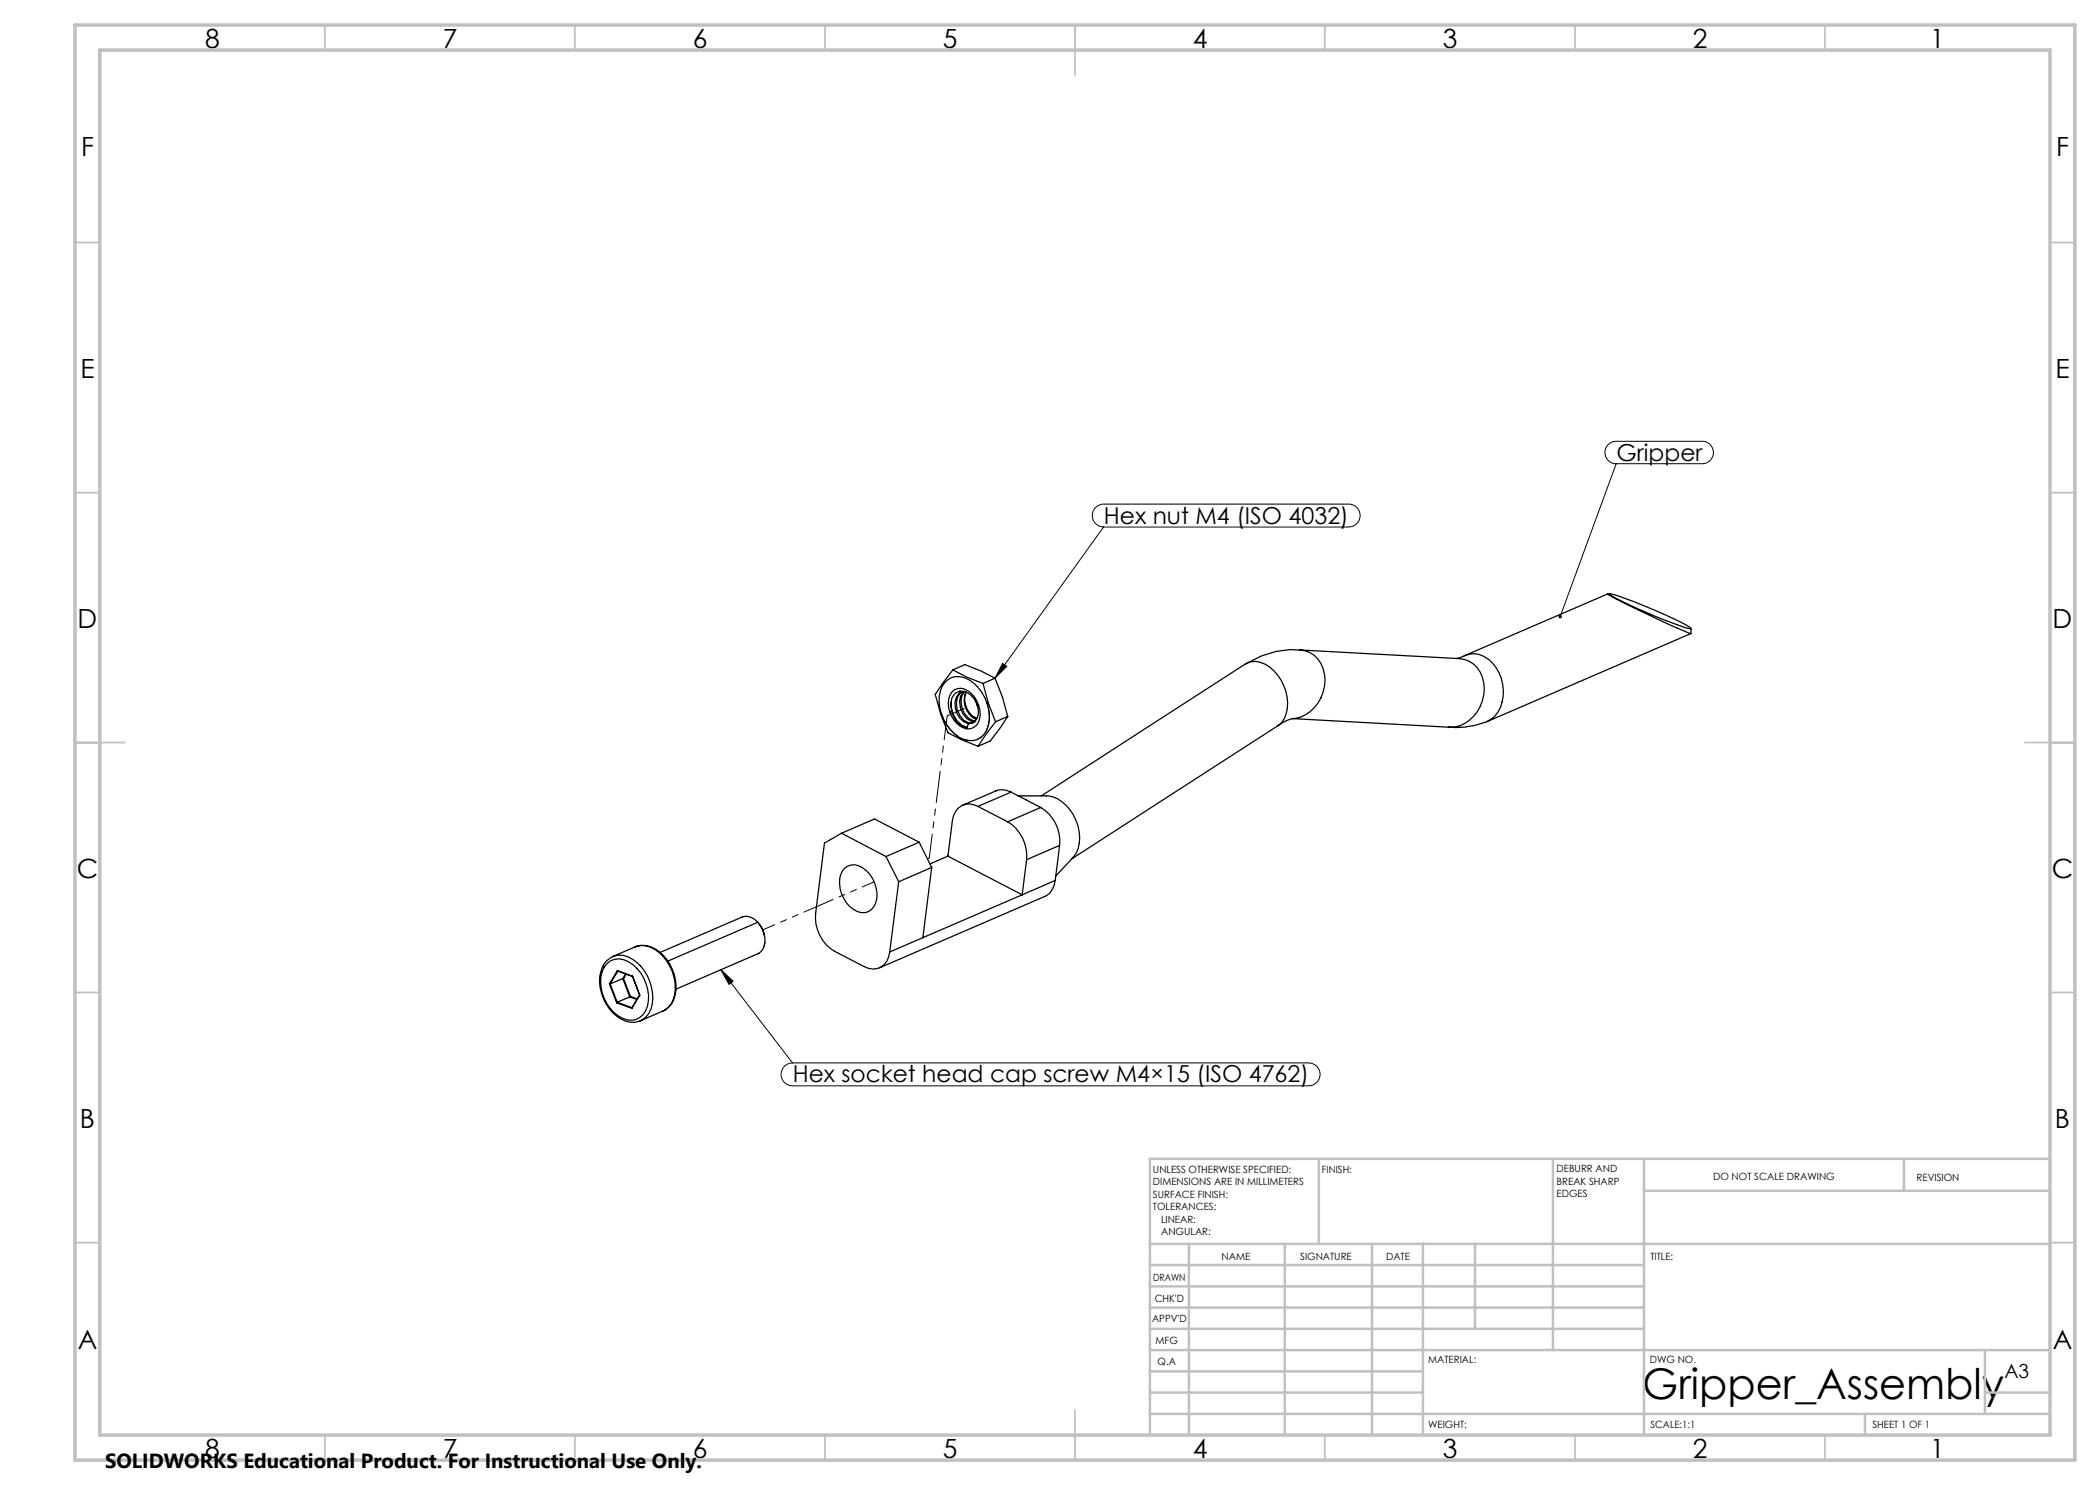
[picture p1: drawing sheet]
<svg xmlns="http://www.w3.org/2000/svg" width="420mm" height="297mm" viewBox="0 0 420 297" stroke-linecap="round" stroke-linejoin="round" font-family="sans-serif">
<g fill="none" stroke="#000" stroke-width=".25">
<path d="M321.6 118.8h.5M321.6 118.8h-.1a178.7 178.7 0 0 0 16.6 7.9M321.6 118.8l-28.6 12.3M321.9 118.8h.1a84.6 84.6 0 0 1 16.1 6.7l.1 .3a77.3 77.3 0 0 1-13.1-5.2l-2.3-1.1zM190.6 134l-3.6 4.9 1.1 3.9M190.6 134l2.8 1.4 3.2 1.3M190.6 134l2.4-1.1 3.2 1.3 2.8 1.4M192.3 138.4a2.66 2.66 0 0 0-1.2 3.2 3.7 3.7 0 0 0 2.5 3.1M192.6 138.3l-.6 .3a4 4 0 0 0 1.6 5.9l.9 .1M192.7 138.3a4 4 0 0 0 1.5 5.9l.9 .1M192.9 138.3a3.8 3.8 0 0 0 .7 5.3l.9 .5 .6 .1M196.6 136.7l1.1 3.9"/>
<path d="M199 135.6l1.5 3.8 1 3.9M199 135.6l-2.4 1.1M260.3 130a17.5 17.5 0 0 0-11.2 2.8M291.4 131.7l.6-.2a4.8 4.8 0 0 1 6.5 1.1 8.3 8.3 0 0 1 .5 10.6l-1.7 1.2M291.8 131.7a5.3 5.3 0 0 1 5 4.9 7.7 7.7 0 0 1-5.9 8.8l-32.4-1.7M291.9 131.7l-31.9-1.7a5.3 5.3 0 0 1 4.9 4.9 7.7 7.7 0 0 1-6.2 8.8M338.2 126.7l-40.7 17.6M338.2 125.7v1M188.1 142.8l1.5 3.7 2.8 1.5 3.2 1.3M188.3 142.8h-.2M190.3 140.3a4.9 4.9 0 0 0 3.2 5.2M190.3 142.3a4.1 4.1 0 0 0 3.2 3.2"/>
<path d="M190.3 142.3l-.4 .1M193.6 144.7l-.1 .8M194.2 144.7h-.6M194.5 144.6l-.3 .1M194.7 144.5l-.2 .1M195.4 143.6a4.2 4.2 0 0 1-2.2-5.2 4.1 4.1 0 0 0 2.1 5.5M195.4 141a3.6 3.6 0 0 0-3.4-2.8l-1 .4-.6 1-.3 1.2 .2 1.5M195.4 141a2.63 2.63 0 0 1-1.2 3.7M195.4 141l.3 .1M195.7 141.1a3.7 3.7 0 0 1-.9 4.4 3.1 3.1 0 0 1-4-1.4l-.9-1.7M195.7 141.1a4.7 4.7 0 0 0-3.5-3.4 2.57 2.57 0 0 0-2.5 2.9l.2 1.8M197.4 140.7a8.4 8.4 0 0 0-4.4-5.1 3.6 3.6 0 0 0-4.9 2.6 7.6 7.6 0 0 0 .2 4.6"/>
<path d="M197.4 140.7a6.6 6.6 0 0 1-.7 6.2 3.7 3.7 0 0 1-4.9 .5 8.8 8.8 0 0 1-3.5-4.6M197.7 140.6l-.3 .1M197.7 140.6l1.4 3.8M199.1 144.4l-1.9 2.5-1.6 2.4M201.5 143.3l-1.5 2.4-2 2.5-2.4 1.1M201.5 143.3l-2.4 1.1M202.2 158.4a3.4 3.4 0 0 0-3-.2l-6.7 2.8M202.2 158.4l5.9 3.1M202.2 158.4l-6.6 2.9M203.6 159.2h5.7a7.1 7.1 0 0 1 5.9 4.8 7.1 7.1 0 0 1-.6 7.5l-3.4 3.7M208.3 159.2l40.7-26.3a4.1 4.1 0 0 1 4.9 .5 8.9 8.9 0 0 1 3 10.2l-.5 .8-.8 .8-41.3 26.6M258.7 143.7a6.9 6.9 0 0 0-3 1.4"/>
<path d="M297.4 144.4a16.4 16.4 0 0 1-7.7 1M168.3 166.6l-3.4 2-1.8 14.1a8 8 0 0 0 3.8 7.5l5.9 3.1a3.3 3.3 0 0 0 5.1-2.9M168.3 166.6l8.9 4.7M168.3 166.6l6.6-2.8 8.9 4.6M169 173.6a2.84 2.84 0 0 1 3.6 0 6.5 6.5 0 0 1 2.6 6.9 2.72 2.72 0 0 1-4.5 1.4 6.5 6.5 0 0 1-2.6-7zM177.2 171.3l2.5 5.1M179.7 176.4l-1.8 14M183.8 168.4l-6.6 2.9M183.8 168.4l2.5 5.1M186.3 173.5l-6.6 2.9M186.3 173.5l-1.7 14M189.6 171.2l14.8 7.8"/>
<path d="M189.6 171.2l-3.6 1.6M195.6 161.3a3.4 3.4 0 0 0-5.1 2.9l-.9 7M195.6 161.3l5.9 3.1M201.5 164.4a8 8 0 0 1 3.8 7.5M204.4 179l-19.8 8.5M205.3 171.9l-.9 7.1M208.1 161.5a7.9 7.9 0 0 1 3.8 7.6M208.1 161.5l-6.6 2.9M211 176.1a3.9 3.9 0 0 1-2 3.2l-33.1 14.3M211 176.1l-6.6 2.9M211.9 169.1l-6.6 2.8M211.9 169.1l-.9 7"/>
<path d="M120.7 193a8.4 8.4 0 0 0 2.6 10.2 4.6 4.6 0 0 0 4.6 1M120.7 193l.1 .4M121.4 192.7a3.7 3.7 0 0 1 5.2 .2 8.2 8.2 0 0 1 2.6 9.2 3.4 3.4 0 0 1-5.4 1.2 8 8 0 0 1-3-9.9zM121.9 196.8h.1M121.9 196.8l1.4 3.8M122 196.8l1.4 3.6M122.6 191.3l4.4-1.9a4.4 4.4 0 0 1 4.7 1 9.1 9.1 0 0 1 3 9.4 3.9 3.9 0 0 1-2.1 2.4l-4.5 1.9a4.6 4.6 0 0 0 2.5-4.4 9.1 9.1 0 0 0-5.2-8.4 3.6 3.6 0 0 0-2.8 0zM122.7 191.3a3.9 3.9 0 0 0-2 1.7M123.5 194.1l3 1.2M123.5 194.1l-1.6 2.7M123.6 194.2l-1.6 2.6M124.6 195.7h.1"/>
<path d="M124.6 195.7l-2.6 1.1M124.6 195.7l1.3 3.7M124.7 195.7l1.4 3.6M125.1 194.8l-.5 .9M125.2 194.8l-.5 .9M125.9 199.4l-2.5 1M125.9 199.4l1.5 .5M126.1 199.3l-.2 .1M126.1 199.3l1.3 .5M126.5 195.3h.1M126.5 195.3l1.4 3.7M126.5 195.3l1.5 3.7"/>
<path d="M126.9 189.4a4.9 4.9 0 0 1 5.7 1.6 8.3 8.3 0 0 1 1.6 9.9l-.5 .6-1.2 .7M127.9 199h.1M127.9 199l-1.5 2.6M128 199l-1.6 2.7M151.6 184.5a4.8 4.8 0 0 1 .7 5.7l-.5 .4-16.6 7.2M151.6 184.5a2.95 2.95 0 0 0-3.2-1.1l-16.4 7.1M151.6 184.5l-18 7.7M152 185.1l.4 .5 .5 1.4M152 185v.1M184.6 187.5l-6.7 2.9M123.3 200.6l3.1 1.1M123.4 200.4l-.1 .2"/>
<path d="M123.4 200.4l3 1.1M126.4 201.6v.1M128.1 204.1l-.1 .1"/>
</g>
<path d="M197.4 140.7a6.7 6.7 0 0 1-.6 6.2 3.7 3.7 0 0 1-5 .5 8.5 8.5 0 0 1-3.5-4.6" fill="none" stroke="#000" stroke-width=".2" stroke-dasharray="6.3 1.3 1.3 1.3 1.3 1.3" stroke-dashoffset=".6"/>
<path d="M151.6 184.4a4.8 4.8 0 0 1 .8 5.8l-.8 .5" fill="none" stroke="#000" stroke-width=".2" stroke-dasharray="6.3 1.3 1.3 1.3 1.3 1.3" stroke-dashoffset="5.9"/>
<path d="M189.4 143.2l3.5-1.5M185.5 171.8l.3-.2" fill="none" stroke="#000" stroke-width=".2" stroke-dasharray="6.3 1.3 1.3 1.3 1.3 1.3"/>
<path d="M185.8 171.6l3.6-28.4" fill="none" stroke="#000" stroke-width=".2" stroke-dasharray="6.3 1.3 1.3 1.3 1.3 1.3" stroke-dashoffset="1.5"/>
<path d="M152.6 186l22.2-9.6" fill="none" stroke="#000" stroke-width=".2" stroke-dasharray="6.3 1.3 1.3 1.3 1.3 1.3" stroke-dashoffset="3.7"/>
<path d="M321.5 89a2.23 2.23 0 0 1 1.8-.7h17.1a2.24 2.24 0 0 1 2.3 2.2 2.24 2.24 0 0 1-2.3 2.2h-17.1a2.26 2.26 0 0 1-2.1-1.3 2.26 2.26 0 0 1 .3-2.4zM323.3 92.7l-11.3 30.6M219 101.6l.2-.1a2.31 2.31 0 0 1 1.5-.7h49a2.29 2.29 0 0 1 2.3 2.3 2.29 2.29 0 0 1-2.3 2.3h-49a2.3 2.3 0 0 1-2.1-1.3 2.3 2.3 0 0 1 .4-2.5zM220.7 105.4l-21.7 30.2M200.5 132.7l.9 .6-2.4 2.3zM144.2 194l2.4 2.2-.8 .7zM144.2 194l14.3 18.6M156.9 213.2a2.5 2.5 0 0 1 1.6-.6h103.2a2.29 2.29 0 0 1 2.3 2.3 2.29 2.29 0 0 1-2.3 2.3h-103.2a2.3 2.3 0 0 1-2.1-1.5 2.3 2.3 0 0 1 .5-2.5z" fill="none" stroke="#000" stroke-width=".2"/>
<g fill="none" stroke="#c0c0c0" stroke-width=".35">
<path d="M65 5v5M115 5v5M165 5v5M215 5v10M265 5v5M315 5v5M365 5v5M15 48.5h5M410 48.5h5M15 98.5h5M410 98.5h5M15 148.5h10"/>
<path d="M405 148.5h10M15 198.5h5M410 198.5h5M15 248.5h5M410 248.5h5M65 287v5M115 287v5M165 287v5M215 282v10M265 287v5M315 287v5M365 287v5"/>
</g>
<g fill="none" stroke="#c0c0c0" stroke-width=".5">
<path d="M263.8 231.8v17M310.6 231.8v38.2M328.8 231.8v55.2M328.8 238.2h81.2M380.8 231.8v6.4M410 231.8h-180v55.2M230 248.8h180M230 257.3h98.8M230 253h98.8M237.8 248.8v38.2M257 248.8v38.2M274.4 248.8v38.2"/>
<path d="M284.6 248.8v38.2M295 248.8v17M230 265.8h98.8M230 261.5h98.8M230 278.5h54.6M230 274.3h54.6M230 270h180M397 278.5h13M397 270v12.8M230 282.8h180M373 282.8v4.2"/>
</g>
<path d="M15 5h400v287h-400zM20 10h390v277h-390z" fill="none" stroke="#c0c0c0" stroke-width=".7"/>
<path d="M200.5 132.7l.9 .6-2.4 2.3zM144.2 194l2.4 2.2-.8 .7zM311.9 123l-.1 .1a.33 .33 0 0 0 .1 .5l.1-.3-.1 .3a.34 .34 0 0 0 .5-.3 .34 .34 0 0 0-.5-.3z" fill="#000"/>
<text font-size="8.5" x="328.4" y="279.7">Gripper_Assembly</text>
<g font-size="5.3">
<text x="41" y="9.5">8</text>
<text x="88.5" y="9.5">7</text>
<text x="138.5" y="9.5">6</text>
<text x="188.5" y="9.5">5</text>
<text x="238.5" y="9.5">4</text>
<text x="288.5" y="9.5">3</text>
<text x="338.5" y="9.5">2</text>
<text x="386" y="9.5">1</text>
<text x="16.2" y="31.2">F</text>
<text x="411.2" y="31.2">F</text>
<text x="16.1" y="75.5">E</text>
<text x="411.1" y="75.5">E</text>
<text x="15.5" y="125.5">D</text>
<text x="410.5" y="125.5">D</text>
<text x="15.4" y="175.5">C</text>
<text x="410.4" y="175.5">C</text>
<text x="16" y="225.5">B</text>
<text x="411" y="225.5">B</text>
<text x="15.5" y="269.7">A</text>
<text x="410.5" y="269.7">A</text>
<text x="41" y="291.5">8</text>
<text x="88.5" y="291.5">7</text>
<text x="138.5" y="291.5">6</text>
<text x="188.5" y="291.5">5</text>
<text x="238.5" y="291.5">4</text>
<text x="288.5" y="291.5">3</text>
<text x="338.5" y="291.5">2</text>
<text x="386" y="291.5">1</text>
</g>
<g font-size="4.7">
<text x="323.3" y="92.1">Gripper</text>
<text x="220.8" y="104.7">Hex nut M4 (ISO 4032)</text>
<text x="158.6" y="216.5">Hex socket head cap screw M4×15 (ISO 4762)</text>
</g>
<text font-size="4.1" x="21" y="293.7">SOLIDWORKS Educational Product. For Instructional Use Only.</text>
<text font-size="3.9" x="400.9" y="275.5">A3</text>
<g font-size="2">
<text x="230.6" y="234.6">UNLESS OTHERWISE SPECIFIED:</text>
<text x="230.6" y="237.1">DIMENSIONS ARE IN MILLIMETERS</text>
<text x="230.6" y="239.6">SURFACE FINISH:</text>
<text x="264.4" y="234.6">FINISH:</text>
<text x="311.3" y="234.5">DEBURR AND</text>
<text x="311.3" y="237">BREAK SHARP</text>
<text x="311.3" y="239.5">EDGES</text>
<text x="342.6" y="236">DO NOT SCALE DRAWING</text>
<text x="383.3" y="236.2">REVISION</text>
<text x="230.6" y="242.1">TOLERANCES:</text>
<text x="232.2" y="244.6">LINEAR:</text>
<text x="232.2" y="247.1">ANGULAR:</text>
<text x="244.3" y="252">NAME</text>
<text x="260" y="251.9">SIGNATURE</text>
<text x="277.2" y="251.9">DATE</text>
<text x="330.1" y="251.9">TITLE:</text>
<text x="230.6" y="256.1">DRAWN</text>
<text x="230.9" y="260.3">CHK'D</text>
<text x="230.4" y="264.4">APPV'D</text>
<text x="231.1" y="268.8">MFG</text>
<text x="231.5" y="273">Q.A</text>
<text x="285.6" y="272.5">MATERIAL:</text>
<text x="330" y="272.5">DWG NO.</text>
<text x="285.6" y="285.5">WEIGHT:</text>
<text x="330.1" y="285.6">SCALE:1:1</text>
<text x="374.5" y="285.6">SHEET 1 OF 1</text>
</g>
</svg>
